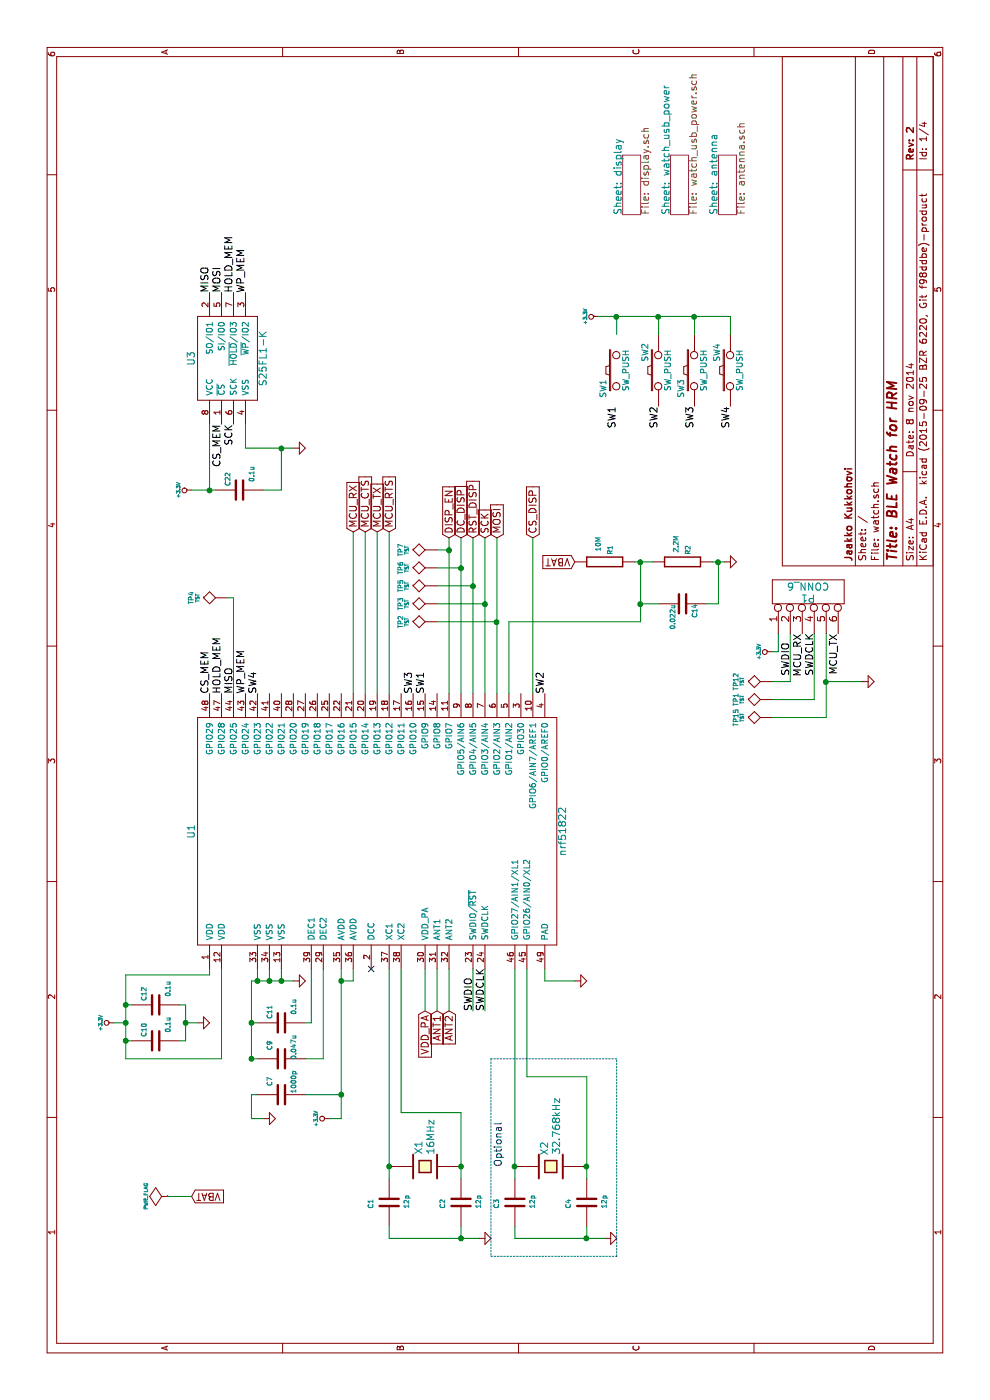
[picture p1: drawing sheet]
EESchema Schematic File Version 2
LIBS:power
LIBS:device
LIBS:transistors
LIBS:conn
LIBS:linear
LIBS:regul
LIBS:74xx
LIBS:cmos4000
LIBS:adc-dac
LIBS:memory
LIBS:xilinx
LIBS:special
LIBS:microcontrollers
LIBS:dsp
LIBS:microchip
LIBS:analog_switches
LIBS:motorola
LIBS:texas
LIBS:intel
LIBS:audio
LIBS:interface
LIBS:digital-audio
LIBS:philips
LIBS:display
LIBS:cypress
LIBS:siliconi
LIBS:opto
LIBS:atmel
LIBS:contrib
LIBS:valves
LIBS:arm
LIBS:various
LIBS:watch-cache
EELAYER 25 0
EELAYER END
$Descr A4 11693 8268
encoding utf-8
Sheet 1 4
Title "BLE Watch for HRM"
Date "8 nov 2014"
Rev "2"
Comp "Jaakko Kukkohovi"
Comment1 ""
Comment2 ""
Comment3 ""
Comment4 ""
$EndDescr
$Comp
L nrf51822 U1
U 1 1
P 4750 3150
F 0 "U1" H 4750 4700 60  0000 C CNN
F 1 "nrf51822" H 4750 1600 60  0000 C CNN
F 2 "Housings_QFN_DFN:UQFN-48-1EP_6x6mm_Pitch0.4mm" V 3850 2200 60  0001 C CNN
F 3 "" V 3850 2200 60  0000 C CNN
	1    4750 3150
	1    0    0    -1  
$EndComp
$Comp
L C C1
U 1 1
P 1650 3250
F 0 "C1" V 1500 3200 40  0000 L CNN
F 1 "12p" V 1800 3200 40  0000 L CNN
F 2 "SMD_Packages:SMD-0603" H 1688 3100 30  0001 C CNN
F 3 "" H 1650 3250 60  0000 C CNN
	1    1650 3250
	0    1    1    0   
$EndComp
$Comp
L C C2
U 1 1
P 1650 3850
F 0 "C2" V 1500 3800 40  0000 L CNN
F 1 "12p" V 1800 3800 40  0000 L CNN
F 2 "SMD_Packages:SMD-0603" H 1688 3700 30  0001 C CNN
F 3 "" H 1650 3850 60  0000 C CNN
	1    1650 3850
	0    1    1    0   
$EndComp
$Comp
L GND-RESCUE-watch #PWR01
U 1 1
P 1350 4000
F 0 "#PWR01" H 1350 4000 30  0001 C CNN
F 1 "GND" H 1350 3930 30  0001 C CNN
F 2 "" H 1350 4000 60  0000 C CNN
F 3 "" H 1350 4000 60  0000 C CNN
	1    1350 4000
	1    0    0    -1  
$EndComp
$Comp
L C C12
U 1 1
P 3300 1300
F 0 "C12" H 3150 1200 40  0000 L CNN
F 1 "0.1u" H 3100 1400 40  0000 L CNN
F 2 "SMD_Packages:SMD-0603" H 3338 1150 30  0001 C CNN
F 3 "" H 3300 1300 60  0000 C CNN
	1    3300 1300
	-1   0    0    1   
$EndComp
$Comp
L C C10
U 1 1
P 3000 1300
F 0 "C10" H 2850 1200 40  0000 L CNN
F 1 "0.1u" H 2800 1400 40  0000 L CNN
F 2 "SMD_Packages:SMD-0603" H 3038 1150 30  0001 C CNN
F 3 "" H 3000 1300 60  0000 C CNN
	1    3000 1300
	-1   0    0    1   
$EndComp
$Comp
L GND-RESCUE-watch #PWR02
U 1 1
P 3150 1650
F 0 "#PWR02" H 3150 1650 30  0001 C CNN
F 1 "GND" H 3150 1580 30  0001 C CNN
F 2 "" H 3150 1650 60  0000 C CNN
F 3 "" H 3150 1650 60  0000 C CNN
	1    3150 1650
	1    0    0    -1  
$EndComp
$Comp
L GND-RESCUE-watch #PWR03
U 1 1
P 3500 2450
F 0 "#PWR03" H 3500 2450 30  0001 C CNN
F 1 "GND" H 3500 2380 30  0001 C CNN
F 2 "" H 3500 2450 60  0000 C CNN
F 3 "" H 3500 2450 60  0000 C CNN
	1    3500 2450
	1    0    0    -1  
$EndComp
$Comp
L C C11
U 1 1
P 3150 2350
F 0 "C11" H 3000 2250 40  0000 L CNN
F 1 "0.1u" H 2950 2450 40  0000 L CNN
F 2 "SMD_Packages:SMD-0603" H 3188 2200 30  0001 C CNN
F 3 "" H 3150 2350 60  0000 C CNN
	1    3150 2350
	-1   0    0    1   
$EndComp
$Comp
L C C9
U 1 1
P 2850 2350
F 0 "C9" H 2700 2250 40  0000 L CNN
F 1 "0.047u" H 2650 2450 40  0000 L CNN
F 2 "SMD_Packages:SMD-0603" H 2888 2200 30  0001 C CNN
F 3 "" H 2850 2350 60  0000 C CNN
	1    2850 2350
	-1   0    0    1   
$EndComp
$Comp
L C C7
U 1 1
P 2550 2350
F 0 "C7" H 2400 2250 40  0000 L CNN
F 1 "1000p" H 2350 2450 40  0000 L CNN
F 2 "SMD_Packages:SMD-0603" H 2588 2200 30  0001 C CNN
F 3 "" H 2550 2350 60  0000 C CNN
	1    2550 2350
	-1   0    0    1   
$EndComp
$Comp
L GND-RESCUE-watch #PWR04
U 1 1
P 2350 2200
F 0 "#PWR04" H 2350 2200 30  0001 C CNN
F 1 "GND" H 2350 2130 30  0001 C CNN
F 2 "" H 2350 2200 60  0000 C CNN
F 3 "" H 2350 2200 60  0000 C CNN
	1    2350 2200
	1    0    0    -1  
$EndComp
$Comp
L CRYSTAL X2
U 1 1
P 1950 4600
F 0 "X2" V 1900 4750 60  0000 C CNN
F 1 "32.768kHz" V 2000 4700 60  0000 L CNN
F 2 "Omat:FC-135_SMD_CRYSTAL" H 1950 4600 60  0001 C CNN
F 3 "" H 1950 4600 60  0000 C CNN
	1    1950 4600
	0    1    1    0   
$EndComp
$Comp
L C C3
U 1 1
P 1650 4300
F 0 "C3" V 1500 4250 40  0000 L CNN
F 1 "12p" V 1800 4250 40  0000 L CNN
F 2 "SMD_Packages:SMD-0603" H 1688 4150 30  0001 C CNN
F 3 "" H 1650 4300 60  0000 C CNN
	1    1650 4300
	0    1    1    0   
$EndComp
$Comp
L C C4
U 1 1
P 1650 4900
F 0 "C4" V 1500 4850 40  0000 L CNN
F 1 "12p" V 1800 4850 40  0000 L CNN
F 2 "SMD_Packages:SMD-0603" H 1688 4750 30  0001 C CNN
F 3 "" H 1650 4900 60  0000 C CNN
	1    1650 4900
	0    1    1    0   
$EndComp
$Comp
L GND-RESCUE-watch #PWR05
U 1 1
P 1350 5050
F 0 "#PWR05" H 1350 5050 30  0001 C CNN
F 1 "GND" H 1350 4980 30  0001 C CNN
F 2 "" H 1350 5050 60  0000 C CNN
F 3 "" H 1350 5050 60  0000 C CNN
	1    1350 5050
	1    0    0    -1  
$EndComp
Text Notes 1950 4200 0    60   ~ 0
Optional
Text Label 3250 3950 0    60   ~ 0
SWDIO
Text Label 3250 4050 0    60   ~ 0
SWDCLK
$Sheet
S 9900 5600 500  150 
U 5459B076
F0 "watch_usb_power" 60
F1 "watch_usb_power.sch" 60
$EndSheet
$Comp
L S25FL1-K U3
U 1 1
P 8700 1900
F 0 "U3" H 8700 2200 60  0000 C CNN
F 1 "S25FL1-K" H 8700 1600 60  0000 C CNN
F 2 "SMD_Packages:SOIC-8-W" H 8900 1800 60  0001 C CNN
F 3 "" H 8900 1800 60  0000 C CNN
	1    8700 1900
	1    0    0    -1  
$EndComp
$Comp
L GND-RESCUE-watch #PWR06
U 1 1
P 7950 2450
F 0 "#PWR06" H 7950 2450 30  0001 C CNN
F 1 "GND" H 7950 2380 30  0001 C CNN
F 2 "" H 7950 2450 60  0000 C CNN
F 3 "" H 7950 2450 60  0000 C CNN
	1    7950 2450
	1    0    0    -1  
$EndComp
Text Label 5900 1950 0    60   ~ 0
MISO
Text Label 5900 1750 0    60   ~ 0
CS_MEM
Text Label 8150 1850 2    60   ~ 0
CS_MEM
Text Label 8150 1950 2    60   ~ 0
SCK
Text Label 9250 1850 0    60   ~ 0
MOSI
Text Label 9250 1750 0    60   ~ 0
MISO
Text Label 5900 1850 0    60   ~ 0
HOLD_MEM
Text Label 9250 1950 0    60   ~ 0
HOLD_MEM
Text Label 9250 2050 0    60   ~ 0
WP_MEM
$Comp
L SW_PUSH SW1
U 1 1
P 8600 5150
F 0 "SW1" H 8750 5260 50  0000 C CNN
F 1 "SW_PUSH" H 8600 5070 50  0000 C CNN
F 2 "Omat:SKTDLDE010" H 8600 5150 60  0001 C CNN
F 3 "" H 8600 5150 60  0000 C CNN
	1    8600 5150
	-1   0    0    -1  
$EndComp
$Comp
L SW_PUSH SW2
U 1 1
P 8600 5500
F 0 "SW2" H 8750 5610 50  0000 C CNN
F 1 "SW_PUSH" H 8600 5420 50  0000 C CNN
F 2 "Omat:SKTDLDE010" H 8600 5500 60  0001 C CNN
F 3 "" H 8600 5500 60  0000 C CNN
	1    8600 5500
	1    0    0    -1  
$EndComp
$Comp
L SW_PUSH SW3
U 1 1
P 8600 5800
F 0 "SW3" H 8750 5910 50  0000 C CNN
F 1 "SW_PUSH" H 8600 5720 50  0000 C CNN
F 2 "Omat:SKTDLDE010" H 8600 5800 60  0001 C CNN
F 3 "" H 8600 5800 60  0000 C CNN
	1    8600 5800
	-1   0    0    -1  
$EndComp
$Comp
L SW_PUSH SW4
U 1 1
P 8600 6100
F 0 "SW4" H 8750 6210 50  0000 C CNN
F 1 "SW_PUSH" H 8600 6020 50  0000 C CNN
F 2 "Omat:SKTDLDE010" H 8600 6100 60  0001 C CNN
F 3 "" H 8600 6100 60  0000 C CNN
	1    8600 6100
	1    0    0    -1  
$EndComp
Text Label 8300 5150 2    60   ~ 0
SW1
Text Label 8300 5500 2    60   ~ 0
SW2
Text Label 8300 5800 2    60   ~ 0
SW3
Text Label 8300 6100 2    60   ~ 0
SW4
Text Label 5900 3550 0    60   ~ 0
SW1
Text Label 5900 4550 0    60   ~ 0
SW2
Text Label 5900 3450 0    60   ~ 0
SW3
Text Label 5900 2150 0    60   ~ 0
SW4
$Comp
L R R1
U 1 1
P 7000 5050
F 0 "R1" H 7100 5000 40  0000 C CNN
F 1 "10M" H 7150 5100 40  0000 C CNN
F 2 "SMD_Packages:SMD-0603" V 6930 5050 30  0001 C CNN
F 3 "" H 7000 5050 30  0000 C CNN
	1    7000 5050
	1    0    0    -1  
$EndComp
$Comp
L R R2
U 1 1
P 7000 5700
F 0 "R2" H 7100 5650 40  0000 C CNN
F 1 "2.2M" H 7150 5750 40  0000 C CNN
F 2 "SMD_Packages:SMD-0603" V 6930 5700 30  0001 C CNN
F 3 "" H 7000 5700 30  0000 C CNN
	1    7000 5700
	1    0    0    -1  
$EndComp
$Comp
L GND-RESCUE-watch #PWR07
U 1 1
P 7000 6050
F 0 "#PWR07" H 7000 6050 30  0001 C CNN
F 1 "GND" H 7000 5980 30  0001 C CNN
F 2 "" H 7000 6050 60  0000 C CNN
F 3 "" H 7000 6050 60  0000 C CNN
	1    7000 6050
	1    0    0    -1  
$EndComp
Text GLabel 7000 4800 1    60   Input ~ 0
VBAT
$Comp
L C C14
U 1 1
P 6650 5700
F 0 "C14" H 6650 5800 40  0000 L CNN
F 1 "0.022u" H 6656 5615 40  0000 L CNN
F 2 "SMD_Packages:SMD-0603" H 6688 5550 30  0001 C CNN
F 3 "" H 6650 5700 60  0000 C CNN
	1    6650 5700
	-1   0    0    1   
$EndComp
Text GLabel 1700 1600 3    60   Input ~ 0
VBAT
$Comp
L PWR_FLAG #FLG08
U 1 1
P 1700 1400
F 0 "#FLG08" H 1700 1495 30  0001 C CNN
F 1 "PWR_FLAG" H 1700 1580 30  0000 C CNN
F 2 "" H 1700 1400 60  0000 C CNN
F 3 "" H 1700 1400 60  0000 C CNN
	1    1700 1400
	1    0    0    -1  
$EndComp
NoConn ~ 3600 3100
Text Label 6050 6600 0    60   ~ 0
SWDIO
Text Label 6050 6800 0    60   ~ 0
SWDCLK
$Comp
L CONN_6 P1
U 1 1
P 6750 6750
F 0 "P1" V 6700 6750 60  0000 C CNN
F 1 "CONN_6" V 6800 6750 60  0000 C CNN
F 2 "Omat:TC2030-MCP-NL" H 6750 6750 60  0001 C CNN
F 3 "" H 6750 6750 60  0000 C CNN
	1    6750 6750
	1    0    0    -1  
$EndComp
$Comp
L GND-RESCUE-watch #PWR09
U 1 1
P 6000 7200
F 0 "#PWR09" H 6000 7200 30  0001 C CNN
F 1 "GND" H 6000 7130 30  0001 C CNN
F 2 "" H 6000 7200 60  0000 C CNN
F 3 "" H 6000 7200 60  0000 C CNN
	1    6000 7200
	1    0    0    -1  
$EndComp
Text Label 6400 6700 2    60   ~ 0
MCU_RX
Text Label 6400 7000 2    60   ~ 0
MCU_TX
Text GLabel 7250 3050 2    60   Input ~ 0
MCU_CTS
Text GLabel 7250 3250 2    60   Input ~ 0
MCU_RTS
Text GLabel 7250 3150 2    60   Input ~ 0
MCU_TX
Text GLabel 7250 2950 2    60   Input ~ 0
MCU_RX
$Sheet
S 9900 6000 500  150 
U 5462AC04
F0 "antenna" 60
F1 "antenna.sch" 60
$EndSheet
Text GLabel 3250 3550 0    60   Input ~ 0
VDD_PA
Text GLabel 3250 3650 0    60   Input ~ 0
ANT1
Text GLabel 3250 3750 0    60   Input ~ 0
ANT2
$Comp
L CRYSTAL_SMD_4PIN X1
U 1 1
P 1950 3550
F 0 "X1" V 1900 3650 60  0000 L CNN
F 1 "16MHz" V 2000 3650 60  0000 L CNN
F 2 "Omat:CRYSTAL_SMD_2520_4PADS" H 1950 3550 60  0001 C CNN
F 3 "" H 1950 3550 60  0000 C CNN
	1    1950 3550
	0    1    1    0   
$EndComp
$Sheet
S 9900 5200 500  150 
U 546AB3F2
F0 "display" 60
F1 "display.sch" 60
$EndSheet
$Comp
L +3.3V #PWR010
U 1 1
P 2350 2750
F 0 "#PWR010" H 2350 2710 30  0001 C CNN
F 1 "+3.3V" H 2350 2860 30  0000 C CNN
F 2 "" H 2350 2750 60  0000 C CNN
F 3 "" H 2350 2750 60  0000 C CNN
	1    2350 2750
	1    0    0    -1  
$EndComp
$Comp
L +3.3V #PWR011
U 1 1
P 3150 950
F 0 "#PWR011" H 3150 910 30  0001 C CNN
F 1 "+3.3V" H 3150 1060 30  0000 C CNN
F 2 "" H 3150 950 60  0000 C CNN
F 3 "" H 3150 950 60  0000 C CNN
	1    3150 950 
	1    0    0    -1  
$EndComp
$Comp
L +3.3V #PWR012
U 1 1
P 7600 1600
F 0 "#PWR012" H 7600 1560 30  0001 C CNN
F 1 "+3.3V" H 7600 1710 30  0000 C CNN
F 2 "" H 7600 1600 60  0000 C CNN
F 3 "" H 7600 1600 60  0000 C CNN
	1    7600 1600
	1    0    0    -1  
$EndComp
$Comp
L +3.3V #PWR013
U 1 1
P 9050 5000
F 0 "#PWR013" H 9050 4960 30  0001 C CNN
F 1 "+3.3V" H 9050 5110 30  0000 C CNN
F 2 "" H 9050 5000 60  0000 C CNN
F 3 "" H 9050 5000 60  0000 C CNN
	1    9050 5000
	1    0    0    -1  
$EndComp
$Comp
L +3.3V #PWR014
U 1 1
P 6250 6450
F 0 "#PWR014" H 6250 6410 30  0001 C CNN
F 1 "+3.3V" H 6250 6560 30  0000 C CNN
F 2 "" H 6250 6450 60  0000 C CNN
F 3 "" H 6250 6450 60  0000 C CNN
	1    6250 6450
	1    0    0    -1  
$EndComp
Text GLabel 7200 3850 2    60   Input ~ 0
DC_DISP
Text GLabel 7200 3950 2    60   Input ~ 0
RST_DISP
Text GLabel 7200 4450 2    60   Input ~ 0
CS_DISP
Text GLabel 7200 4050 2    60   Input ~ 0
SCK
Text GLabel 7200 4150 2    60   Input ~ 0
MOSI
Text GLabel 7200 3750 2    60   Input ~ 0
DISP_EN
Text Label 5900 2050 0    60   ~ 0
WP_MEM
$Comp
L GND-RESCUE-watch #PWR015
U 1 1
P 3500 4800
F 0 "#PWR015" H 3500 4800 30  0001 C CNN
F 1 "GND" H 3500 4730 30  0001 C CNN
F 2 "" H 3500 4800 60  0000 C CNN
F 3 "" H 3500 4800 60  0000 C CNN
	1    3500 4800
	1    0    0    -1  
$EndComp
$Comp
L C C22
U 1 1
P 7600 2000
F 0 "C22" H 7450 1900 40  0000 L CNN
F 1 "0.1u" H 7400 2100 40  0000 L CNN
F 2 "SMD_Packages:SMD-0603" H 7638 1850 30  0001 C CNN
F 3 "" H 7600 2000 60  0000 C CNN
	1    7600 2000
	-1   0    0    1   
$EndComp
$Comp
L TST TP7
U 1 1
P 7100 3650
F 0 "TP7" H 7100 3950 40  0000 C CNN
F 1 "TST" H 7100 3900 30  0000 C CNN
F 2 "Measurement_Points:Measurement_Point_Round-SMD-Pad_Small" H 7100 3650 60  0001 C CNN
F 3 "" H 7100 3650 60  0000 C CNN
	1    7100 3650
	1    0    0    -1  
$EndComp
$Comp
L TST TP6
U 1 1
P 6950 3650
F 0 "TP6" H 6950 3950 40  0000 C CNN
F 1 "TST" H 6950 3900 30  0000 C CNN
F 2 "Measurement_Points:Measurement_Point_Round-SMD-Pad_Small" H 6950 3650 60  0001 C CNN
F 3 "" H 6950 3650 60  0000 C CNN
	1    6950 3650
	1    0    0    -1  
$EndComp
$Comp
L TST TP5
U 1 1
P 6800 3650
F 0 "TP5" H 6800 3950 40  0000 C CNN
F 1 "TST" H 6800 3900 30  0000 C CNN
F 2 "Measurement_Points:Measurement_Point_Round-SMD-Pad_Small" H 6800 3650 60  0001 C CNN
F 3 "" H 6800 3650 60  0000 C CNN
	1    6800 3650
	1    0    0    -1  
$EndComp
$Comp
L TST TP3
U 1 1
P 6650 3650
F 0 "TP3" H 6650 3950 40  0000 C CNN
F 1 "TST" H 6650 3900 30  0000 C CNN
F 2 "Measurement_Points:Measurement_Point_Round-SMD-Pad_Small" H 6650 3650 60  0001 C CNN
F 3 "" H 6650 3650 60  0000 C CNN
	1    6650 3650
	1    0    0    -1  
$EndComp
$Comp
L TST TP2
U 1 1
P 6500 3650
F 0 "TP2" H 6500 3950 40  0000 C CNN
F 1 "TST" H 6500 3900 30  0000 C CNN
F 2 "Measurement_Points:Measurement_Point_Round-SMD-Pad_Small" H 6500 3650 60  0001 C CNN
F 3 "" H 6500 3650 60  0000 C CNN
	1    6500 3650
	1    0    0    -1  
$EndComp
$Comp
L TST TP4
U 1 1
P 6700 1900
F 0 "TP4" H 6700 2200 40  0000 C CNN
F 1 "TST" H 6700 2150 30  0000 C CNN
F 2 "Measurement_Points:Measurement_Point_Round-SMD-Pad_Small" H 6700 1900 60  0001 C CNN
F 3 "" H 6700 1900 60  0000 C CNN
	1    6700 1900
	1    0    0    -1  
$EndComp
$Comp
L TST TP1
U 1 1
P 5850 6450
F 0 "TP1" H 5850 6750 40  0000 C CNN
F 1 "TST" H 5850 6700 30  0000 C CNN
F 2 "Measurement_Points:Measurement_Point_Round-SMD-Pad_Small" H 5850 6450 60  0001 C CNN
F 3 "" H 5850 6450 60  0000 C CNN
	1    5850 6450
	1    0    0    -1  
$EndComp
$Comp
L TST TP12
U 1 1
P 6000 6450
F 0 "TP12" H 6000 6750 40  0000 C CNN
F 1 "TST" H 6000 6700 30  0000 C CNN
F 2 "Measurement_Points:Measurement_Point_Round-SMD-Pad_Small" H 6000 6450 60  0001 C CNN
F 3 "" H 6000 6450 60  0000 C CNN
	1    6000 6450
	1    0    0    -1  
$EndComp
$Comp
L TST TP15
U 1 1
P 5700 6450
F 0 "TP15" H 5700 6750 40  0000 C CNN
F 1 "TST" H 5700 6700 30  0000 C CNN
F 2 "Measurement_Points:Measurement_Point_Round-SMD-Pad_Small" H 5700 6450 60  0001 C CNN
F 3 "" H 5700 6450 60  0000 C CNN
	1    5700 6450
	1    0    0    -1  
$EndComp
Wire Wire Line
	1850 3250 3600 3250
Wire Wire Line
	1850 3850 2400 3850
Wire Wire Line
	1450 3850 1350 3850
Wire Wire Line
	1350 3250 1350 4000
Wire Wire Line
	1350 3250 1450 3250
Connection ~ 1950 3250
Wire Wire Line
	3600 3350 2400 3350
Wire Wire Line
	2400 3350 2400 3850
Connection ~ 1950 3850
Connection ~ 1350 3850
Wire Wire Line
	3600 3550 3250 3550
Wire Wire Line
	3250 3650 3600 3650
Wire Wire Line
	3600 3750 3250 3750
Wire Wire Line
	3600 1750 3550 1750
Wire Wire Line
	3550 1750 3550 1050
Wire Wire Line
	3550 1050 2850 1050
Connection ~ 3300 1050
Wire Wire Line
	2850 1850 3600 1850
Connection ~ 3000 1050
Wire Wire Line
	3300 1550 3300 1500
Wire Wire Line
	2850 1050 2850 1850
Wire Wire Line
	3000 1550 3300 1550
Wire Wire Line
	3150 1550 3150 1650
Wire Wire Line
	3000 1550 3000 1500
Connection ~ 3150 1550
Wire Wire Line
	3500 2100 3500 2450
Wire Wire Line
	3500 2350 3600 2350
Wire Wire Line
	3500 2250 3600 2250
Connection ~ 3500 2350
Wire Wire Line
	3500 2150 3600 2150
Connection ~ 3500 2250
Wire Wire Line
	3600 2600 3150 2600
Wire Wire Line
	3150 2600 3150 2550
Wire Wire Line
	3600 2700 2850 2700
Wire Wire Line
	2850 2700 2850 2550
Wire Wire Line
	3150 2150 3150 2100
Connection ~ 3500 2150
Wire Wire Line
	2850 2150 2850 2100
Connection ~ 3150 2100
Wire Wire Line
	3600 2950 3500 2950
Wire Wire Line
	3500 2950 3500 2850
Connection ~ 3500 2850
Wire Wire Line
	2550 2850 2550 2550
Wire Wire Line
	2550 2150 2550 2100
Connection ~ 2850 2100
Wire Wire Line
	2850 2100 3500 2100
Wire Wire Line
	2350 2850 3600 2850
Wire Wire Line
	2350 2200 2350 2100
Wire Wire Line
	2350 2100 2550 2100
Wire Wire Line
	2350 2750 2350 2850
Connection ~ 2550 2850
Wire Wire Line
	1850 4300 3600 4300
Wire Wire Line
	1850 4900 2700 4900
Wire Wire Line
	1450 4900 1350 4900
Wire Wire Line
	1350 4300 1350 5050
Wire Wire Line
	1350 4300 1450 4300
Connection ~ 1950 4300
Connection ~ 1950 4900
Connection ~ 1350 4900
Wire Wire Line
	3600 4400 2700 4400
Wire Wire Line
	2700 4400 2700 4900
Wire Notes Line
	1200 5150 2850 5150
Wire Notes Line
	2850 5150 2850 4100
Wire Notes Line
	2850 4100 1200 4100
Wire Notes Line
	1200 4100 1200 5150
Wire Wire Line
	3600 3950 3250 3950
Wire Wire Line
	3600 4050 3250 4050
Wire Wire Line
	8150 2050 7950 2050
Wire Wire Line
	7950 2050 7950 2450
Wire Wire Line
	8150 1750 7600 1750
Wire Wire Line
	7600 1600 7600 1800
Wire Wire Line
	9050 6100 8900 6100
Wire Wire Line
	9050 5800 8900 5800
Connection ~ 9050 5800
Wire Wire Line
	9050 5500 8900 5500
Connection ~ 9050 5500
Wire Wire Line
	8900 5150 9050 5150
Wire Wire Line
	9050 5000 9050 6100
Connection ~ 9050 5150
Wire Wire Line
	7000 5950 7000 6050
Wire Wire Line
	7000 5300 7000 5450
Wire Wire Line
	6500 5350 7000 5350
Wire Wire Line
	6500 5350 6500 4250
Connection ~ 7000 5350
Wire Wire Line
	7000 6000 6650 6000
Wire Wire Line
	6650 6000 6650 5900
Connection ~ 7000 6000
Wire Wire Line
	6650 5500 6650 5350
Connection ~ 6650 5350
Wire Wire Line
	6400 6500 6250 6500
Wire Wire Line
	6250 6500 6250 6450
Wire Wire Line
	6000 6600 6400 6600
Wire Wire Line
	5850 6800 6400 6800
Wire Wire Line
	5700 6900 6400 6900
Wire Wire Line
	6000 6900 6000 7200
Wire Wire Line
	3300 1050 3300 1100
Wire Wire Line
	3000 1050 3000 1100
Wire Wire Line
	3150 950  3150 1050
Connection ~ 3150 1050
Wire Wire Line
	5900 3950 7200 3950
Wire Wire Line
	5900 3850 7200 3850
Wire Wire Line
	5900 4050 7200 4050
Wire Wire Line
	5900 4150 7200 4150
Wire Wire Line
	7200 4450 5900 4450
Wire Wire Line
	5900 3750 7200 3750
Wire Wire Line
	3600 4550 3500 4550
Wire Wire Line
	3500 4550 3500 4800
Connection ~ 7600 1750
Wire Wire Line
	7600 2200 7600 2350
Wire Wire Line
	7600 2350 7950 2350
Connection ~ 7950 2350
Wire Wire Line
	6500 4250 5900 4250
Wire Wire Line
	7100 3650 7100 3750
Connection ~ 7100 3750
Wire Wire Line
	6950 3650 6950 3850
Connection ~ 6950 3850
Wire Wire Line
	6800 3650 6800 3950
Connection ~ 6800 3950
Wire Wire Line
	6650 3650 6650 4050
Connection ~ 6650 4050
Wire Wire Line
	6500 3650 6500 4150
Connection ~ 6500 4150
Wire Wire Line
	5900 1950 6700 1950
Wire Wire Line
	6700 1950 6700 1900
Wire Wire Line
	1700 1400 1700 1600
Wire Wire Line
	6000 6600 6000 6450
Wire Wire Line
	5850 6800 5850 6450
Wire Wire Line
	5700 6900 5700 6450
Connection ~ 6000 6900
Wire Wire Line
	5900 3250 7250 3250
Wire Wire Line
	5900 3150 7250 3150
Wire Wire Line
	5900 3050 7250 3050
Wire Wire Line
	5900 2950 7250 2950
$EndSCHEMATC
